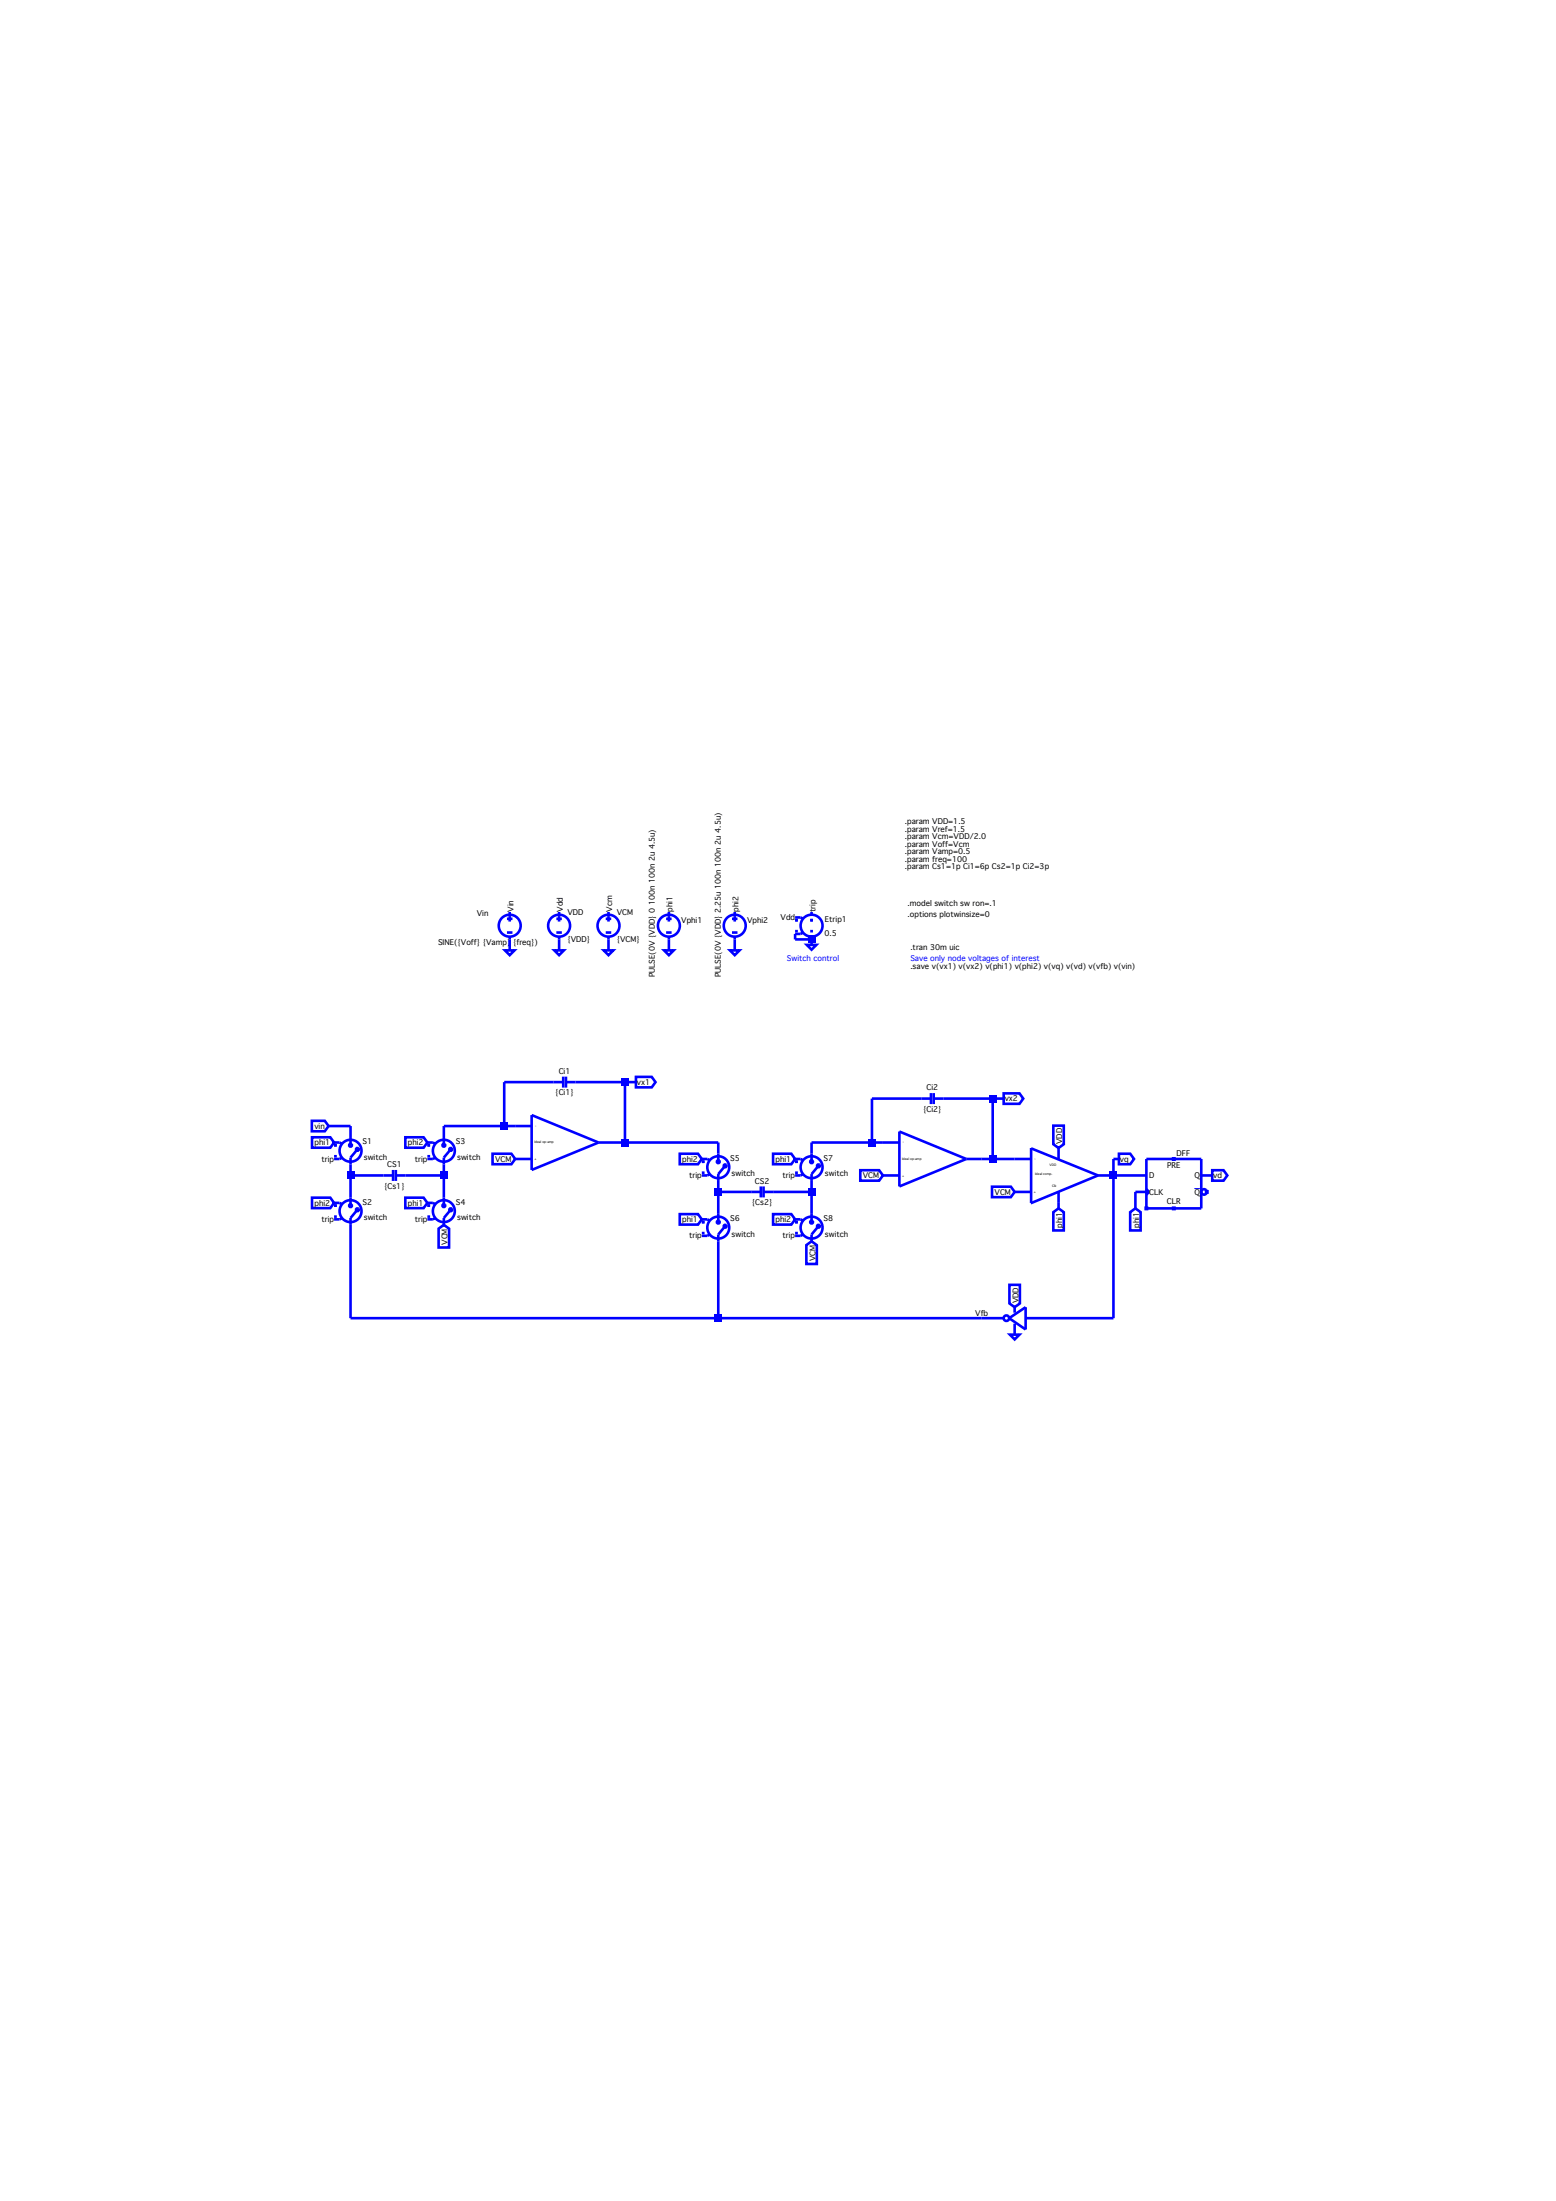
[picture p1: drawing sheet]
<svg xmlns="http://www.w3.org/2000/svg" width="210mm" height="297mm" viewBox="0 0 210 297" stroke-linecap="round" stroke-linejoin="round" font-family="sans-serif">
<g fill="none" stroke="#00f" stroke-width=".35">
<path d="M68.4 124h.8M68.4 125.8h.8M68.8 123.1v.3M68.8 123.6v.8M68.8 126.4v.4M75.1 124h.7M75.1 125.8h.7M75.5 123.1v.3M75.5 123.6v.8M75.5 126.4v.4M81.8 124h.7M81.8 125.8h.7"/>
<path d="M82.1 123.1v.3M82.1 123.6v.8M82.1 126.4v.4M89.9 124h.7M89.9 125.8h.7M90.3 123.1v.3M90.3 123.6v.8M90.3 126.4v.4M98.8 124h.7M98.8 125.8h.7M99.2 123.1v.3M99.2 123.6v.8"/>
<path d="M99.2 126.4v.4M69.5 156.4h2.3M69.5 151.9h2.3M71.8 150.5l9 3.7-9 3.7zM74.7 146h1.3M76 145.3v1.5M76.4 146h1.3M76.4 145.3v1.5M80.8 154.2h2.1M119.2 158.6h2.2M119.2 154.2h2.2M121.4 152.7l9 3.7-9 3.7z"/>
<path d="M124.3 148.2h1.3M125.6 147.5v1.5M126 148.2h1.3M126 147.5v1.5M130.4 156.4h2.1M136.9 156.4h2.3M139.2 154.9v7.4M139.2 155l9 3.6M142.9 154.9v1.5M148.2 158.6l-9.1 3.8M148.2 158.6h2.1M154.7 156.4h7.4v6.7h-7.4z"/>
<path d="M136.2 177.9l2.2-1.5v3zM136.9 160.8h2.3M142.9 160.8v1.5M154.7 160.5l.4 .3-.4 .4"/>
<circle cx="68.8" cy="124.9" r="1.48"/>
<circle cx="75.5" cy="124.9" r="1.48"/>
<circle cx="82.1" cy="124.9" r="1.48"/>
<circle cx="90.3" cy="124.9" r="1.48"/>
<circle cx="99.2" cy="124.9" r="1.48"/>
<circle cx="135.8" cy="177.9" r=".37"/>
<circle cx="162.5" cy="160.8" r=".37"/>
</g>
<path d="M158.3 156.3h.2v.2h-.2z" fill="#fff"/>
<path d="M158.3 156.3h.2v.2h-.2z" fill="none" stroke="#00f" stroke-width=".35"/>
<path d="M158.3 163h.2v.2h-.2z" fill="#fff"/>
<path d="M158.3 163h.2v.2h-.2z" fill="none" stroke="#00f" stroke-width=".35"/>
<path d="M162.8 160.7h.2v.2h-.2z" fill="#fff"/>
<path d="M162.8 160.7h.2v.2h-.2z" fill="none" stroke="#00f" stroke-width=".35"/>
<path d="M161.2 160.4h.7" fill="none" stroke="#00f" stroke-width=".13"/>
<path d="M154.6 163h.2v.2h-.2z" fill="#fff"/>
<g fill="none" stroke="#00f" stroke-width=".35">
<path d="M68.1 128.2h1.3l-.6 .7zM68.8 126.8v1.4M74.8 128.2h1.3l-.6 .7zM75.5 126.8v1.4M81.5 128.2h1.3l-.7 .7zM82.1 126.8v1.4M89.6 128.2h1.3l-.6 .7zM90.3 126.8v1.4M98.5 128.2h1.3l-.6 .7zM99.2 126.8v1.4M107.3 123.8h.7l.4 .2M107.3 125.7h.4"/>
<path d="M107.3 124.2h.4M107.5 124v.4M108.4 125.8l-.4 .2h-.7v.8h2.2M108.9 127.5h1.3l-.7 .7zM109.3 125.7h.4M109.3 124.2h.4M109.5 123.1v.3M109.5 124v.4M109.5 126.4v1.1M42.1 151.2h1.7l.5 .7-.5 .8h-1.7zM42.1 153.5h2.5l.5 .7-.5 .7h-2.5zM44.3 151.9h3v2.6"/>
<path d="M45.1 154.2h.7l.4 .2M45.1 154.5h.4M45.1 156h.4M45.3 154.4v.3M46.2 156.2l-.4 .2h-.7M47.3 158.6h5.7M48.2 155.1l-.9 1.1v6.5M53 157.9v1.5M53.4 158.6h6.5M53.4 157.9v1.5M54.7 153.5h2.5l.5 .7-.5 .7h-2.5zM57.7 154.2h.7l.4 .2"/>
<path d="M57.7 154.5h.3M57.7 156h.3M57.9 154.4v.3M58.8 156.2l-.4 .2h-.7M60.8 155.1l-.9 1.1v6.5M66.5 155.7h2.5l.5 .7-.5 .7h-2.5zM69.5 151.9h-9.6v2.6M74.7 146h-6.7v5.9M77.7 146h8.1M82.9 154.2h14v2.6M84.3 146v8.2M85.8 145.3h2.2l.5 .7-.5 .7h-2.2z"/>
<path d="M91.7 155.7h2.5l.5 .7-.5 .7h-2.5zM94.7 156.4h.8l.3 .2M94.7 156.8h.4M94.7 158.2h.4M94.9 156.6v.3M95.8 158.4l-.3 .2h-.8M97.9 157.3l-1 1.1v6.5M104.3 155.7h2.5l.5 .7-.5 .7h-2.5zM107.3 156.4h.7l.4 .2M107.3 156.8h.4M107.3 158.2h.4M107.5 156.6v.3"/>
<path d="M108.4 158.4l-.4 .2h-.7M110.5 157.3l-1 1.1v6.5M116.1 157.9h2.6l.5 .7-.5 .7h-2.6zM119.2 154.2h-9.7v2.6M124.3 148.2h-6.6v6M127.3 148.2h8.2M132.5 156.4h4.4M134 148.2v8.2M135.5 147.5h2.1l.5 .7-.5 .7h-2.1zM142.2 151.9h1.4v2.5l-.7 .5-.7-.5zM150.3 158.6h4.4M151 155.7h1.5l.5 .7-.5 .7h-1.5z"/>
<path d="M151 156.4h-.7v21.5h-11.9M162.1 158.6h1.5M163.6 157.9h1.5l.5 .7-.5 .7h-1.5zM42.1 161.6h2.5l.5 .7-.5 .7h-2.5zM45.1 162.3h.7l.4 .2M45.1 162.7h.4M45.1 164.2h.4M45.3 162.5v.4M46.2 164.4l-.4 .1h-.7M48.2 163.2l-.9 1.2v13.5h88.2M54.7 161.6h2.5l.5 .7-.5 .7h-2.5zM57.7 162.3h.7l.4 .2"/>
<path d="M57.7 162.7h.3M57.7 164.2h.3M57.9 162.5v.4M58.8 164.4l-.4 .1h-.7M59.2 165.8l.7-.5 .7 .5v2.5h-1.4zM60.8 163.2l-.9 1.2v.9M91.7 163.8h2.5l.5 .7-.5 .7h-2.5zM94.7 164.5h.8l.3 .2M94.7 164.9h.4M94.7 166.4h.4M94.9 164.7v.4M95.8 166.6l-.3 .2h-.8"/>
<path d="M96.9 160.8h5.8M97.9 165.5l-1 1.1v11.3M102.7 160.1v1.5M103 160.8h6.5M103 160.1v1.5M104.3 163.8h2.5l.5 .7-.5 .7h-2.5zM107.3 164.5h.7l.4 .2M107.3 164.9h.4M107.3 166.4h.4M107.5 164.7v.4M108.4 166.6l-.4 .2h-.7M108.8 168l.7-.5 .7 .5v2.6h-1.4z"/>
<path d="M110.5 165.5l-1 1.1v.9M133.9 160.1h2.5l.5 .7-.5 .7h-2.5zM136.2 173.4h1.4v2.5l-.7 .5-.7-.5zM136.9 176.4v.7M136.9 178.6v1.5M142.2 163.6l.7-.5 .7 .5v2.4h-1.4zM142.9 162.3v.8M152.5 163.6l.7-.5 .7 .5v2.4h-1.4zM154.6 163h.2v.2h-.2zM154.7 160.8h-1.5v2.3M136.3 180.1h1.3l-.7 .6z"/>
<circle cx="109.5" cy="124.9" r="1.48"/>
<circle cx="47.3" cy="154.5" r=".19"/>
<circle cx="47.3" cy="155.3" r="1.48"/>
<circle cx="48.2" cy="155.1" r=".19"/>
<circle cx="59.9" cy="154.5" r=".19"/>
<circle cx="59.9" cy="155.3" r="1.48"/>
<circle cx="60.8" cy="155.1" r=".19"/>
<circle cx="96.9" cy="156.8" r=".19"/>
<circle cx="96.9" cy="157.5" r="1.48"/>
<circle cx="97.9" cy="157.3" r=".19"/>
<circle cx="109.5" cy="156.8" r=".19"/>
<circle cx="109.5" cy="157.5" r="1.48"/>
<circle cx="110.5" cy="157.3" r=".19"/>
<circle cx="47.3" cy="162.7" r=".19"/>
<circle cx="47.3" cy="163.4" r="1.48"/>
<circle cx="48.2" cy="163.2" r=".19"/>
<circle cx="59.9" cy="162.7" r=".19"/>
<circle cx="59.9" cy="163.4" r="1.48"/>
<circle cx="60.8" cy="163.2" r=".19"/>
<circle cx="96.9" cy="164.9" r=".19"/>
<circle cx="96.9" cy="165.7" r="1.48"/>
<circle cx="97.9" cy="165.5" r=".19"/>
<circle cx="109.5" cy="164.9" r=".19"/>
<circle cx="109.5" cy="165.7" r="1.48"/>
<circle cx="110.5" cy="165.5" r=".19"/>
</g>
<g fill="#00f">
<path d="M46.8 158.1h1v1h-1z"/>
<path d="M59.4 158.1h1v1h-1z"/>
<path d="M67.5 151.4h1.1v1.1h-1.1z"/>
<path d="M83.8 145.5h1.1v1.1h-1.1z"/>
<path d="M83.8 153.6h1.1v1.1h-1.1z"/>
<path d="M96.4 160.3h1.1v1.1h-1.1z"/>
<path d="M96.4 177.3h1.1v1.1h-1.1z"/>
<path d="M109 126.2h1.1v1.1h-1.1z"/>
<path d="M109 160.3h1.1v1.1h-1.1z"/>
<path d="M117.2 153.6h1v1.1h-1z"/>
<path d="M133.4 147.7h1.1v1.1h-1.1z"/>
<path d="M133.4 155.9h1.1v1h-1.1z"/>
<path d="M149.7 158.1h1.1v1h-1.1z"/>
</g>
<g font-size="1">
<text x="122.1" y="111.2">.param VDD=1.5</text>
<text x="122.1" y="112.2">.param Vref=1.5</text>
<text x="122.1" y="113.2">.param Vcm=VDD/2.0</text>
<text x="122.1" y="114.2">.param Voff=Vcm</text>
<text x="122.1" y="115.3">.param Vamp=0.5</text>
<text x="122.1" y="116.3">.param freq=100</text>
<text x="122.1" y="117.3">.param Cs1=1p Ci1=6p Cs2=1p Ci2=3p</text>
<text x="64.3" y="123.6">Vin</text>
<text x="69.3" y="123.1" transform="rotate(-90 69.3 123.1)">Vin</text>
<text x="76" y="123.1" transform="rotate(-90 76 123.1)">Vdd</text>
<text x="76.6" y="123.4">VDD</text>
<text x="82.6" y="123.1" transform="rotate(-90 82.6 123.1)">Vcm</text>
<text x="83.2" y="123.4">VCM</text>
<text x="88.4" y="122.2" transform="rotate(-90 88.4 122.2)">100n 100n 2u 4.5u)</text>
<text x="90.8" y="123.1" transform="rotate(-90 90.8 123.1)">phi1</text>
<text x="91.9" y="124.6">Vphi1</text>
<text x="99.7" y="123.1" transform="rotate(-90 99.7 123.1)">phi2</text>
<text x="100.8" y="124.6">Vphi2</text>
<text x="105.3" y="124.2">Vdd</text>
<text x="110" y="123.1" transform="rotate(-90 110 123.1)">trip</text>
<text x="111.3" y="124.4">Etrip1</text>
<text x="122.5" y="123.8">.options plotwinsize=0</text>
<text x="122.5" y="122.3">.model switch sw ron=.1</text>
<text x="59.1" y="127.5">SINE({Voff} {Vamp} {freq})</text>
<text x="76.6" y="127.1">{VDD}</text>
<text x="83.2" y="127.1">{VCM}</text>
<text x="88.4" y="131.9" transform="rotate(-90 88.4 131.9)">PULSE(0V {VDD} 0</text>
<text x="97.3" y="131.9" transform="rotate(-90 97.3 131.9)">PULSE(0V {VDD} 2.25u 100n 100n 2u 4.5u)</text>
<text x="111.3" y="126.3">0.5</text>
<text x="122.9" y="128.2">.tran 30m uic</text>
<text x="122.9" y="130.8">.save v(vx1) v(vx2) v(phi1) v(phi2) v(vq) v(vd) v(vfb) v(vin)</text>
<text x="74.9" y="147.8">{Ci1}</text>
<text x="75.4" y="144.9">Ci1</text>
<text x="86" y="146.4">vx1</text>
<text x="125" y="147.1">Ci2</text>
<text x="135.6" y="148.6">vx2</text>
<text x="42.4" y="152.3">vin</text>
<text x="42.5" y="154.5">phi1</text>
<text x="48.9" y="154.4">S1</text>
<text x="55" y="154.5">phi2</text>
<text x="61.5" y="154.4">S3</text>
<text x="124.6" y="150">{Ci2}</text>
<text x="143.4" y="154.4" transform="rotate(-90 143.4 154.4)">VDD</text>
<text x="43.4" y="156.7">trip</text>
<text x="49.1" y="156.5">switch</text>
<text x="51.8" y="160.4">{Cs1}</text>
<text x="52.3" y="157.5">CS1</text>
<text x="56" y="156.7">trip</text>
<text x="61.7" y="156.5">switch</text>
<text x="66.8" y="156.7">VCM</text>
<text x="92.1" y="156.7">phi2</text>
<text x="93" y="159">trip</text>
<text x="98.6" y="156.7">S5</text>
<text x="98.7" y="158.7">switch</text>
<text x="101.9" y="159.7">CS2</text>
<text x="104.7" y="156.7">phi1</text>
<text x="105.6" y="159">trip</text>
<text x="111.2" y="156.7">S7</text>
<text x="111.3" y="158.7">switch</text>
<text x="116.4" y="159">VCM</text>
<text x="134.2" y="161.2">VCM</text>
<text x="151.2" y="156.7">vq</text>
<text x="155.1" y="159">D</text>
<text x="155.1" y="161.2">CLK</text>
<text x="157.5" y="157.6">PRE</text>
<text x="158.8" y="156">DFF</text>
<text x="161.2" y="161.2">Q</text>
<text x="161.2" y="159">Q</text>
<text x="163.7" y="159">vd</text>
<text x="42.5" y="162.7">phi2</text>
<text x="43.4" y="164.9">trip</text>
<text x="48.9" y="162.6">S2</text>
<text x="49.1" y="164.7">switch</text>
<text x="55" y="162.7">phi1</text>
<text x="56" y="164.9">trip</text>
<text x="60.4" y="168" transform="rotate(-90 60.4 168)">VCM</text>
<text x="61.5" y="162.6">S4</text>
<text x="61.7" y="164.7">switch</text>
<text x="92.1" y="164.9">phi1</text>
<text x="93" y="167.1">trip</text>
<text x="98.6" y="164.8">S6</text>
<text x="98.7" y="166.9">switch</text>
<text x="101.5" y="162.6">{Cs2}</text>
<text x="104.7" y="164.9">phi2</text>
<text x="105.6" y="167.1">trip</text>
<text x="111.2" y="164.8">S8</text>
<text x="111.3" y="166.9">switch</text>
<text x="143.4" y="165.7" transform="rotate(-90 143.4 165.7)">phi1</text>
<text x="153.7" y="165.7" transform="rotate(-90 153.7 165.7)">phi1</text>
<text x="157.5" y="162.5">CLR</text>
<text x="110" y="170.2" transform="rotate(-90 110 170.2)">VCM</text>
<text x="131.6" y="177.5">Vfb</text>
<text x="137.4" y="175.9" transform="rotate(-90 137.4 175.9)">VDD</text>
</g>
<g font-size="1" fill="#0000c8">
<text x="106.2" y="129.7">Switch control</text>
<text x="122.9" y="129.7">Save only node voltages of interest</text>
</g>
<g font-size=".4">
<text x="72.1" y="154.3">Ideal op-amp</text>
<text x="72.1" y="156.6">+</text>
<text x="121.8" y="158.8">+</text>
<text x="121.8" y="156.5">Ideal op-amp</text>
<text x="139.5" y="161">+</text>
<text x="139.7" y="158.6">Ideal comp.</text>
<text x="141.7" y="157.4">VDD</text>
<text x="142" y="160.2">Clk</text>
</g>
</svg>
